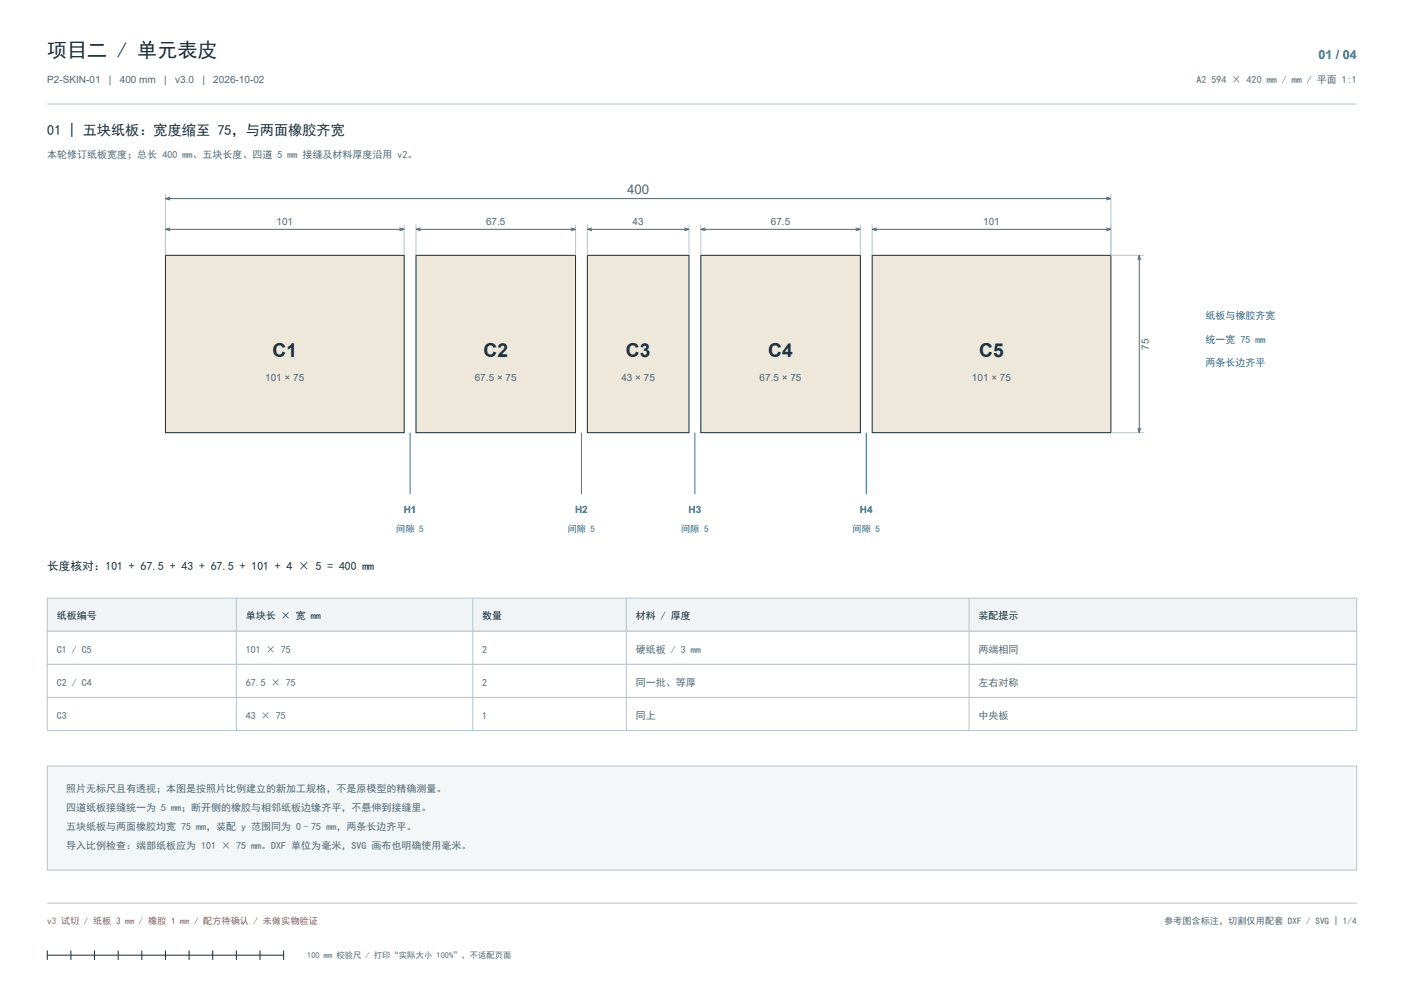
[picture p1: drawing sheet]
<svg xmlns="http://www.w3.org/2000/svg" width="594mm" height="420mm" viewBox="0 0 594 420" stroke-linecap="round" stroke-linejoin="round" font-family="sans-serif">
<path d="M20 44h554M70 82v26M470 82v26" fill="none" stroke="#b7c4cb" stroke-width=".42"/>
<path d="M70 84h400M70 84l2 .6M72 83.4l-2 .6M468 83.4l2 .6M470 84l-2 .6" fill="none" stroke="#516773" stroke-width=".42"/>
<path d="M70 108h101v75h-101z" fill-rule="evenodd" fill="#eee8da" stroke="#172b38" stroke-width=".42"/>
<path d="M70 95v13M171 95v13" fill="none" stroke="#b7c4cb" stroke-width=".42"/>
<path d="M70 97h101M70 97l2 .6M72 96.4l-2 .6M169 96.4l2 .6M171 97l-2 .6" fill="none" stroke="#516773" stroke-width=".42"/>
<path d="M176 108h67.5v75h-67.5z" fill-rule="evenodd" fill="#eee8da" stroke="#172b38" stroke-width=".42"/>
<path d="M176 95v13M243.5 95v13" fill="none" stroke="#b7c4cb" stroke-width=".42"/>
<path d="M176 97h67.5M176 97l2 .6M178 96.4l-2 .6M241.5 96.4l2 .6M243.5 97l-2 .6" fill="none" stroke="#516773" stroke-width=".42"/>
<path d="M248.5 108h43v75h-43z" fill-rule="evenodd" fill="#eee8da" stroke="#172b38" stroke-width=".42"/>
<path d="M248.5 95v13M291.5 95v13" fill="none" stroke="#b7c4cb" stroke-width=".42"/>
<path d="M248.5 97h43M248.5 97l2 .6M250.5 96.4l-2 .6M289.5 96.4l2 .6M291.5 97l-2 .6" fill="none" stroke="#516773" stroke-width=".42"/>
<path d="M296.5 108h67.5v75h-67.5z" fill-rule="evenodd" fill="#eee8da" stroke="#172b38" stroke-width=".42"/>
<path d="M296.5 95v13M364 95v13" fill="none" stroke="#b7c4cb" stroke-width=".42"/>
<path d="M296.5 97h67.5M296.5 97l2 .6M298.5 96.4l-2 .6M362 96.4l2 .6M364 97l-2 .6" fill="none" stroke="#516773" stroke-width=".42"/>
<path d="M369 108h101v75h-101z" fill-rule="evenodd" fill="#eee8da" stroke="#172b38" stroke-width=".42"/>
<path d="M369 95v13M470 95v13h14M470 183h14" fill="none" stroke="#b7c4cb" stroke-width=".42"/>
<path d="M369 97h101M369 97l2 .6M371 96.4l-2 .6M468 96.4l2 .6M470 97l-2 .6M482 108v75M482 108l-.6 2M482 108l.6 2M481.4 181l.6 2M482.6 181l-.6 2" fill="none" stroke="#516773" stroke-width=".42"/>
<path d="M173.5 183v26M246 183v26M294 183v26M366.5 183v26" fill="none" stroke="#226d93" stroke-width=".42"/>
<path d="M20 253h554v14h-554z" fill-rule="evenodd" fill="#f0f4f6" stroke="#b7c4cb" stroke-width=".42"/>
<path d="M100 253v14M200 253v14M265 253v14M410 253v14" fill="none" stroke="#b7c4cb" stroke-width=".42"/>
<path d="M20 267h554v14h-554z" fill-rule="evenodd" fill="#fff" stroke="#b7c4cb" stroke-width=".42"/>
<path d="M100 267v14M200 267v14M265 267v14M410 267v14" fill="none" stroke="#b7c4cb" stroke-width=".42"/>
<path d="M20 281h554v14h-554z" fill-rule="evenodd" fill="#fff" stroke="#b7c4cb" stroke-width=".42"/>
<path d="M100 281v14M200 281v14M265 281v14M410 281v14" fill="none" stroke="#b7c4cb" stroke-width=".42"/>
<path d="M20 295h554v14h-554z" fill-rule="evenodd" fill="#fff" stroke="#b7c4cb" stroke-width=".42"/>
<path d="M100 295v14M200 295v14M265 295v14M410 295v14" fill="none" stroke="#b7c4cb" stroke-width=".42"/>
<path d="M20 324h554v44h-554z" fill-rule="evenodd" fill="#f4f7f8" stroke="#b7c4cb" stroke-width=".42"/>
<path d="M20 382h554" fill="none" stroke="#b7c4cb" stroke-width=".42"/>
<path d="M20 404h100M20 402v4M30 402v4M40 402v4M50 402v4M60 402v4M70 402v4M80 402v4M90 402v4M100 402v4M110 402v4M120 402v4" fill="none" stroke="#172b38" stroke-width=".42"/>
<text font-size="8.5" fill="#172b38" x="20" y="24">项目二 / 单元表皮</text>
<g font-size="8.1" fill="#172b38">
<text x="115.3" y="151">C1</text>
<text x="204.6" y="151">C2</text>
<text x="264.8" y="151">C3</text>
<text x="325.1" y="151">C4</text>
<text x="414.3" y="151">C5</text>
</g>
<text font-size="6" fill="#172b38" x="20" y="57">01 | 五块纸板：宽度缩至 75，与两面橡胶齐宽</text>
<text font-size="5.6" fill="#516773" x="265.3" y="82">400</text>
<text font-size="5.3" fill="#226d93" x="557.8" y="25">01 / 04</text>
<text font-size="4.9" fill="#172b38" x="20" y="241">长度核对：101 + 67.5 + 43 + 67.5 + 101 + 4 × 5 = 400 mm</text>
<g font-size="4.2" fill="#516773">
<text x="20" y="35">P2-SKIN-01</text>
<text x="46.1" y="35">|</text>
<text x="50.7" y="35">400 mm</text>
<text x="69.5" y="35">|</text>
<text x="74.1" y="35">v3.0</text>
<text x="85.6" y="35">|</text>
<text x="90.2" y="35">2026-10-02</text>
<text x="506.3" y="35">A2 594 × 420 mm / mm / 平面 1:1</text>
<text x="20" y="67">本轮修订纸板宽度；总长 400 mm、五块长度、四道 5 mm 接缝及材料厚度沿用 v2。</text>
<text x="117" y="95">101</text>
<text x="205.6" y="95">67.5</text>
<text x="267.6" y="95">43</text>
<text x="326.1" y="95">67.5</text>
<text x="416" y="95">101</text>
<text x="486" y="147.9" transform="rotate(-90 486 147.9)">75</text>
<text x="112.2" y="161">101 × 75</text>
<text x="200.9" y="161">67.5 × 75</text>
<text x="262.9" y="161">43 × 75</text>
<text x="321.4" y="161">67.5 × 75</text>
<text x="411.2" y="161">101 × 75</text>
<text x="24" y="276">C1 / C5</text>
<text x="104" y="276">101 × 75</text>
<text x="204" y="276">2</text>
<text x="269" y="276">硬纸板 / 3 mm</text>
<text x="414" y="276">两端相同</text>
<text x="24" y="290">C2 / C4</text>
<text x="104" y="290">67.5 × 75</text>
<text x="204" y="290">2</text>
<text x="269" y="290">同一批、等厚</text>
<text x="414" y="290">左右对称</text>
<text x="24" y="304">C3</text>
<text x="104" y="304">43 × 75</text>
<text x="204" y="304">1</text>
<text x="269" y="304">同上</text>
<text x="414" y="304">中央板</text>
<text x="28" y="335">照片无标尺且有透视；本图是按照片比例建立的新加工规格，不是原模型的精确测量。</text>
<text x="28" y="343">四道纸板接缝统一为 5 mm；断开侧的橡胶与相邻纸板边缘齐平，不悬伸到接缝里。</text>
<text x="28" y="351">五块纸板与两面橡胶均宽 75 mm，装配 y 范围同为 0–75 mm，两条长边齐平。</text>
<text x="28" y="359">导入比例检查：端部纸板应为 101 × 75 mm。DXF 单位为毫米，SVG 画布也明确使用毫米。</text>
</g>
<g font-size="4.2" fill="#226d93">
<text x="510" y="135">纸板与橡胶齐宽</text>
<text x="510" y="145">统一宽 75 mm</text>
<text x="510" y="155">两条长边齐平</text>
<text x="170.8" y="217">H1</text>
<text x="243.3" y="217">H2</text>
<text x="291.3" y="217">H3</text>
<text x="363.8" y="217">H4</text>
</g>
<g font-size="4.2" fill="#172b38">
<text x="24" y="262">纸板编号</text>
<text x="104" y="262">单块长 × 宽 mm</text>
<text x="204" y="262">数量</text>
<text x="269" y="262">材料 / 厚度</text>
<text x="414" y="262">装配提示</text>
</g>
<g font-size="3.9" fill="#226d93">
<text x="167.7" y="225">间隙 5</text>
<text x="240.2" y="225">间隙 5</text>
<text x="288.2" y="225">间隙 5</text>
<text x="360.7" y="225">间隙 5</text>
</g>
<text font-size="3.9" fill="#c53d3d" x="20" y="391">v3 试切 / 纸板 3 mm / 橡胶 1 mm / 配方待确认 / 未做实物验证</text>
<text font-size="3.9" fill="#516773" x="492.5" y="391">参考图含标注，切割仅用配套 DXF / SVG | 1/4</text>
<text font-size="3.5" fill="#516773" x="130" y="405">100 mm 校验尺 / 打印“实际大小 100%”，不适配页面</text>
</svg>
